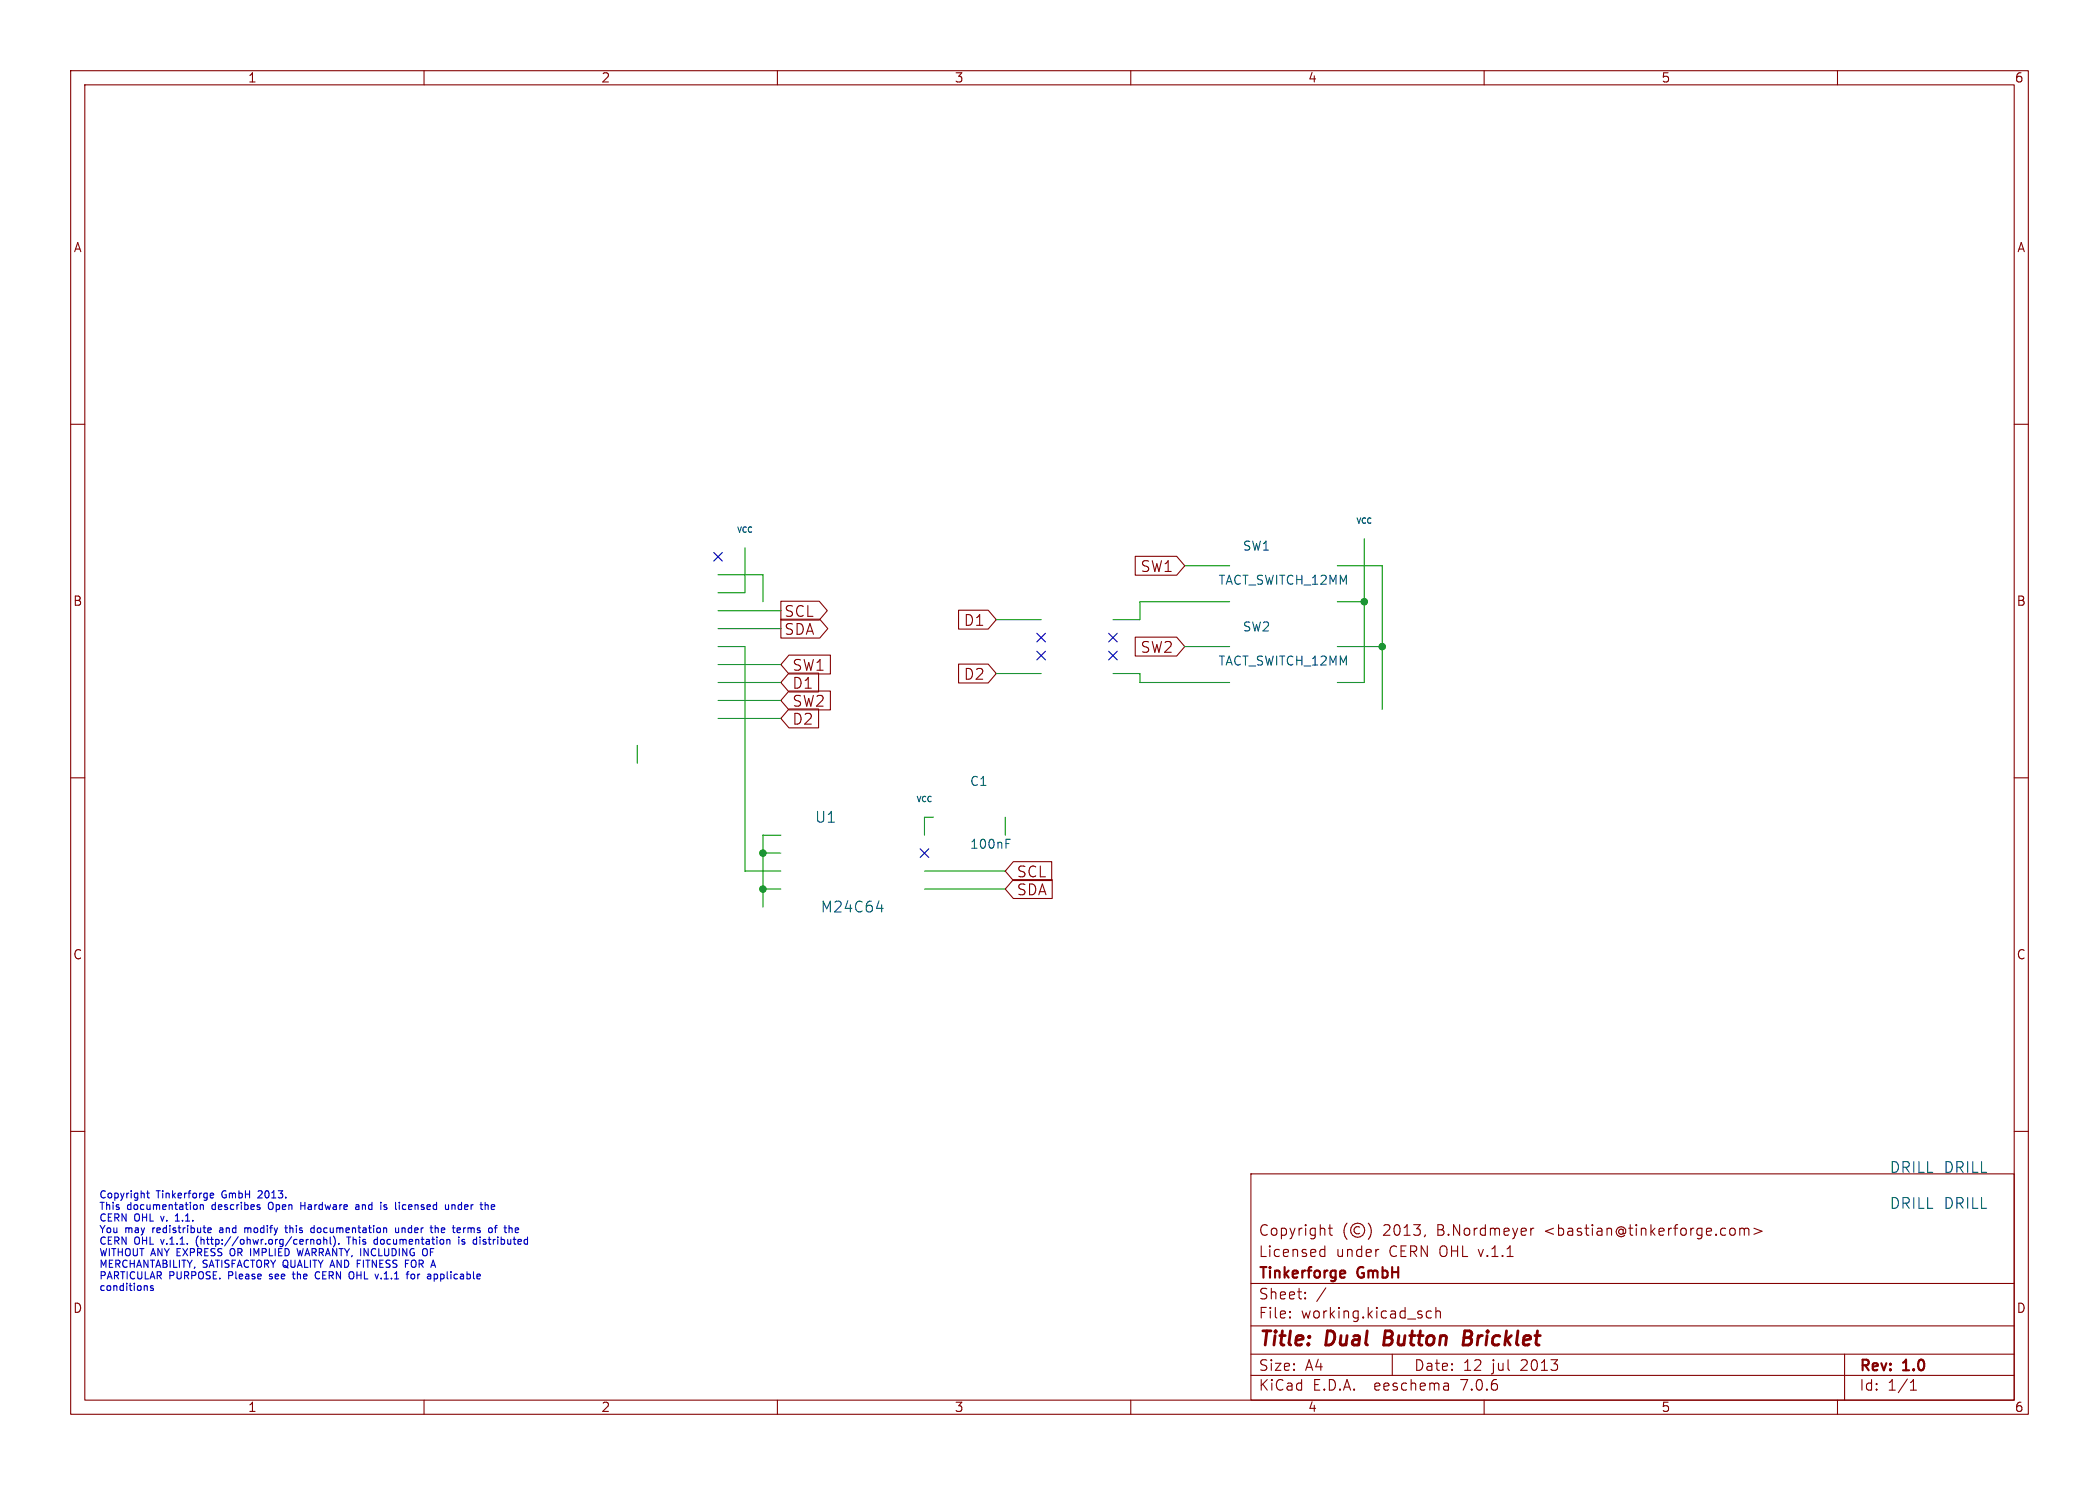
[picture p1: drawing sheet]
<svg xmlns="http://www.w3.org/2000/svg" width="297mm" height="210mm" viewBox="0 0 297 210" stroke-linecap="round" stroke-linejoin="round" font-family="sans-serif">
<g fill="none" stroke="#840000" stroke-width=".15">
<path d="M10 10h277v190h-277zM12 12h273v186h-273zM60 10v2M110 10v2M160 10v2M210 10v2M260 10v2M10 60h2M285 60h2M160.6 78.7h5.9l1.1 1.3-1.1 1.3h-5.9zM110.5 87.6h5.5l1.1 1.3-1.1 1.3h-5.5zM110.5 85h5.4l1.2 1.4-1.2 1.3h-5.4z"/>
<path d="M111.6 97.7h5.9v2.7h-5.9l-1.1-1.3zM111.6 95.2h4.2v2.7h-4.2l-1.1-1.4zM111.6 92.6h5.9v2.7h-5.9l-1.1-1.3zM135.6 86.3h4.2l1.2 1.3-1.2 1.4h-4.2zM135.6 93.9h4.2l1.2 1.4-1.2 1.3h-4.2zM160.6 90.1h5.9l1.1 1.3-1.1 1.4h-5.9zM10 110h2M111.6 100.3h4.2v2.6h-4.2l-1.1-1.3zM285 110h2M143.4 124.4h5.5v2.7h-5.5l-1.2-1.4zM143.4 121.9h5.4v2.6h-5.4l-1.2-1.3zM10 160h2"/>
<path d="M285 160h2M177 166h108v32h-108zM186.9 177.6l.1 .1 .5-.1M186.9 176.8l.1-.1 .5 .1M187.5 176.2v1.5M188 173.7h.5M188.2 173.2v1.3v.1l.3 .1M190.6 173a1.72 1.72 0 0 0 0 2.3M192.4 173.6a.52 .52 0 0 0-.8 .4 .52 .52 0 0 0 .8 .4M193.6 173a1.72 1.72 0 0 1 0 2.3M195 176.7h.1M201.7 174.6l-.2 .3"/>
<path d="M216.6 173.7v1M217 173.7l-.3 .1-.1 .2M245 173.7a.41 .41 0 0 1 .5 .3v.4a.41 .41 0 0 1-.5 .3M246.2 173.8a.37 .37 0 0 1 .6 .1M246.2 173.7v1M246.8 173.9l.2-.2 .4 .1 .1 .9M246.8 173.9v.8M248.2 173.7l1.1 .4-1.1 .5M60 198v2M110 198v2M160 198v2M177 194.5h108"/>
<path d="M177 191.5h108M177 187.5h108M177 181.5h108M182.5 186.3h.1l-.1 .1M182.5 186.3v.1M182.5 185.5v.1M182.5 185.5h.1l-.1 .1M184.7 183.6v.1M184.7 183.6h-.1l.1 .1M184.7 182.8v.1M184.7 182.8h-.1l.1 .1M187.6 182.1l-1.3 2"/>
<path d="M197 191.5v3M202.5 185.5l-.4-.1-.3 .3v.4l.2 .2 .1 .1 .4-.1M203.2 185.5a.37 .37 0 0 1 .6 .1v.8M203.2 184.9v1.5M204.9 195.7l.1 .9M205 196.5l-.2 .1M205 196h-.2M210 198v2M260 198v2M261 191.5v6.5M270.3 196.6h.9M270.3 195.5l.4-.4v1.5"/>
<circle cx="192.1" cy="174" r="1"/>
</g>
<path d="M196 188.2l-.2 2h.7M207.1 189.2h.7M207.8 189.2l.3 .1M207.9 188.2h-.6l-.3 2h.8l.2-.1M208 189.1l-.2 .1" fill="none" stroke="#840000" stroke-width=".4"/>
<path d="M190.1 179.7l.2 .1v.2l-.7 .2M190.3 180.6l-.2 .1" fill="none" stroke="#840000" stroke-width=".3"/>
<g fill="none" stroke="#0000c2" stroke-width=".15">
<path d="M20.7 168.7h.4M20.9 168.4v.9l.2 .1M24.8 172.7h.6M25 171.8l-.2 .2M27.6 170.4h.2l.1 .2v.4h-.3M27.8 175.2v.7M28.3 170.5l.2-.1h.2l.1 .6M28.3 170.4v.6M29.4 174l.5-.1-.1-.2-.2-.1-.2 .2 .1 .5h.3M29.7 168.9l.2-.2h.2l.1 .2v.1l-.5 .1M29.7 169.3l.2 .1h.3M31.1 174v.3"/>
<path d="M32.6 176.7v.7M34.6 173.6v.7M34.9 173.6l-.3 .1M36.6 168.4l-.1 .1M36.7 170.7l.1 .2-.1 .1M36.7 170.4h.1M37.1 168.8l-.6 .6h.6M38 170.2v.7M40.3 173.6h.4M40.4 173.3v.9l.3 .1M41.5 179.8v.9l.2 .2M42 176.6l.3 1 .2-.7 .2 .7"/>
<path d="M42.6 170v1M42.6 170.5h.5M44 174.1l.2 .2h.3M44 175.3v.7M44 175.4l.1-.1h.3v.7M44.5 173.7l-.3-.1-.2 .2M44.5 173.3v1M44.8 179.9a.5 .5 0 0 0-.2 .6 .5 .5 0 0 0 .6 .3M44.9 175.4l.1-.1 .3 .1 .1 .4-.1 .1-.3 .1-.1-.1zM45.8 175.4l.2-.1h.2v.7M45.8 174.9v1.1M46.7 174.9v.9l.2 .2"/>
<path d="M47.2 174.8a1.19 1.19 0 0 1 0 1.5M47.9 175.9v.1M49.3 174.9v1.1M49.9 179.9a.72 .72 0 0 1 0 .9M50.4 170.4h.3l.1 .6M50.5 178.7h.4M50.8 170.6l-.3 .1-.2 .1 .2 .2h.3M53 175.9l.1 .1 .3-.1M53.4 175.3h-.3l-.1 .1M53.4 174.9v1.1M54.3 171h.4M54.7 170.4h-.2l-.2 .1 .1 .2 .3 .1"/>
<path d="M56 173.6v.7h.3l.1-.1M56.4 173.6v.7M56.5 170v.1M56.9 173.6v.7M57 170.4l-.1 .2 .1 .4M57 173.6l-.1 .1M57.4 178.7h.3M60.3 176.6a.72 .72 0 0 1 0 .9M61.6 173.7l.1-.1 .3 .1v.6M61.6 173.3v1M63 170.4l.1 .6h.2h.2M63.5 170.4v.6"/>
<path d="M63.5 175.3l.2 .1v.6M64 170.4v.6M64.3 170.4h-.2l-.1 .1M64.9 174.9v.1M64.9 175.3v.7M65 173.6l.2 .3-.5 .1M65.1 174.3h-.1M65.4 175.9h.3M65.6 173.6v.7M65.6 173.7v.1M65.7 175.3h-.2l-.1 .1v.2l.3 .1M67.9 174.9v.1"/>
<path d="M67.9 175.3v.7M68.8 170.4l.3 .1v.5M69.6 170.4v.6M70 173.6h.3M70 170.6l-.5 .1M70.3 173.3l-.2 .1v.9M72.9 174.3h.4M72.9 173.7l.3-.1 .2 .3-.5 .1M20.7 181.8l.1 .2v.5M21.7 181.9l-.3-.1-.1 .2v.1l.4 .1v.2h-.4M38.1 180.8l.1 .1M38.2 180.2v.3"/>
<path d="M41.4 180.2h.3M58.2 180.2h.3l.2 .2v.3l-.2 .2-.3-.1-.1-.1zM61.4 180.2h.3l.2 .2-.1 .4h-.4"/>
</g>
<g fill="none" stroke="#009600" stroke-width=".15">
<path d="M105.4 77.5v6.3h-3.8M193 76.2v20.3h-3.8M101.6 99.1h8.9M101.6 94h8.9M101.6 91.4h3.8v31.8h5.1M101.6 81.3h6.3v3.8M101.6 96.5h8.9M101.6 88.9h8.9M101.6 86.4h8.9M141 87.6h6.3M141 95.3h6.3M157.5 95.3h3.8v1.2h12.7"/>
<path d="M167.6 80h6.4M167.6 91.4h6.4M174 85.1h-12.7v2.5h-3.8M189.2 80h6.4v20.3M189.2 85.1h3.8M189.2 91.4h6.4M90.2 105.4v2.6M101.6 101.6h8.9M110.5 118.1h-2.6v10.2M132.1 115.6h-1.3v2.5M142.2 115.6v2.5M107.9 120.7h2.6"/>
<path d="M107.9 125.7h2.6M130.8 123.2h11.4M130.8 125.7h11.4"/>
</g>
<path d="M101 78.1l1.2 1.2M102.2 78.1l-1.2 1.2M146.7 89.6l1.2 1.2M146.7 92.1l1.2 1.2M147.9 89.6l-1.2 1.2M147.9 92.1l-1.2 1.2M156.9 89.6l1.2 1.2M156.9 92.1l1.2 1.2M158.1 89.6l-1.2 1.2M158.1 92.1l-1.2 1.2M130.2 120l1.2 1.3M131.4 120l-1.2 1.3" fill="none" stroke="#000084" stroke-width=".15"/>
<path d="M142.4 119.3h.4M142.4 118.7h.6M124 128.5h1M124.8 128v1" fill="none" stroke="#006464" stroke-width=".15"/>
<g fill="#009600" stroke="#009600" stroke-width=".15">
<circle cx="107.9" cy="125.7" r=".46"/>
<circle cx="107.9" cy="120.7" r=".46"/>
<circle cx="195.6" cy="91.4" r=".46"/>
<circle cx="193" cy="85.1" r=".46"/>
</g>
<g font-size="2.8" fill="#840000">
<text x="178" y="190.9">Title:</text>
<text x="187.7" y="190.9">Dual</text>
<text x="196.6" y="190.9">Button</text>
<text x="208.7" y="190.9">Bricklet</text>
</g>
<g font-size="2.1" fill="#840000">
<text x="161.3" y="81.1">SW1</text>
<text x="110.9" y="90">SDA</text>
<text x="110.9" y="87.5">SCL</text>
<text x="136.3" y="88.7">D1</text>
<text x="112" y="95.1">SW1</text>
<text x="161.3" y="92.5">SW2</text>
<text x="112" y="100.2">SW2</text>
<text x="112" y="97.6">D1</text>
<text x="136.3" y="96.3">D2</text>
<text x="112" y="102.7">D2</text>
<text x="143.8" y="124.3">SCL</text>
<text x="143.8" y="126.8">SDA</text>
<text x="178" y="178">Licensed</text>
<text x="178" y="175">Copyright</text>
<text x="189" y="178">under</text>
<text x="195.7" y="175">2013,</text>
<text x="196.6" y="178">CERN OHL v.1.1</text>
<text x="203.5" y="175">B.Nordmeyer</text>
<text x="218.8" y="175">&lt;bastian@tinkerforge.com&gt;</text>
<text x="178" y="184">Sheet:</text>
<text x="178" y="181.2">Tinkerforge</text>
<text x="192.2" y="181.2">GmbH</text>
<text x="178" y="186.7">File:</text>
<text x="184.1" y="186.7">working.kicad_sch</text>
<text x="178" y="196.9">KiCad</text>
<text x="178" y="194.1">Size:</text>
<text x="184.7" y="194.1">A4</text>
<text x="185.7" y="196.9">E.D.A.</text>
<text x="194.6" y="196.9">eeschema</text>
<text x="200" y="194.1">Date:</text>
<text x="207" y="196.9">7.0.6</text>
<text x="207" y="194.1">12</text>
<text x="211.2" y="194.1">jul</text>
<text x="215.3" y="194.1">2013</text>
<text x="263" y="194.3">Rev:</text>
<text x="263" y="196.9">Id:</text>
<text x="267.1" y="196.9">1/1</text>
<text x="269.4" y="194.3">1.0</text>
</g>
<g font-size="2.1" fill="#006464">
<text x="115.2" y="116.6">U1</text>
<text x="116" y="129.3">M24C64</text>
<text x="267.3" y="166.1">DRILL</text>
<text x="274.9" y="166.1">DRILL</text>
<text x="267.3" y="171.2">DRILL</text>
<text x="274.9" y="171.2">DRILL</text>
</g>
<g font-size="1.8" fill="#840000">
<text x="35" y="11.9">1</text>
<text x="85" y="11.9">2</text>
<text x="135" y="11.9">3</text>
<text x="185" y="11.9">4</text>
<text x="235" y="11.9">5</text>
<text x="285" y="11.9">6</text>
<text x="10.3" y="35.9">A</text>
<text x="285.3" y="35.9">A</text>
<text x="10.3" y="85.9">B</text>
<text x="285.3" y="85.9">B</text>
<text x="10.3" y="135.9">C</text>
<text x="285.3" y="135.9">C</text>
<text x="10.3" y="185.9">D</text>
<text x="285.3" y="185.9">D</text>
<text x="35" y="199.9">1</text>
<text x="85" y="199.9">2</text>
<text x="135" y="199.9">3</text>
<text x="185" y="199.9">4</text>
<text x="235" y="199.9">5</text>
<text x="285" y="199.9">6</text>
</g>
<g font-size="1.8" fill="#006464">
<text x="172.3" y="82.9">TACT_SWITCH_12MM</text>
<text x="175.8" y="78.1">SW1</text>
<text x="175.8" y="89.5">SW2</text>
<text x="172.3" y="94.3">TACT_SWITCH_12MM</text>
<text x="137.2" y="111.4">C1</text>
<text x="137.2" y="120.2">100nF</text>
</g>
<g font-size="1.4" fill="#0000c2">
<text x="14" y="169.5">Copyright</text>
<text x="14" y="171.2">This</text>
<text x="14" y="172.8">CERN</text>
<text x="18" y="171.2">documentation</text>
<text x="19" y="172.8">OHL</text>
<text x="22.2" y="169.5">Tinkerforge</text>
<text x="23" y="172.8">v.</text>
<text x="25.3" y="172.8">1.1.</text>
<text x="30.2" y="171.2">describes</text>
<text x="31.6" y="169.5">GmbH</text>
<text x="37" y="169.5">2013.</text>
<text x="38.4" y="171.2">Open</text>
<text x="43.2" y="171.2">Hardware</text>
<text x="51.3" y="171.2">and</text>
<text x="55.1" y="171.2">is</text>
<text x="57.4" y="171.2">licensed</text>
<text x="64.7" y="171.2">under</text>
<text x="70" y="171.2">the</text>
<text x="14" y="174.5">You</text>
<text x="14" y="176.1">CERN</text>
<text x="14" y="177.7">WITHOUT ANY EXPRESS</text>
<text x="14" y="179.4">MERCHANTABILITY,</text>
<text x="17.7" y="174.5">may</text>
<text x="19" y="176.1">OHL</text>
<text x="21.8" y="174.5">redistribute</text>
<text x="23" y="176.1">v.1.1.</text>
<text x="28.2" y="176.1">(http://ohwr.org/cernohl).</text>
<text x="28.7" y="179.4">SATISFACTORY QUALITY AND</text>
<text x="31.5" y="174.5">and</text>
<text x="33" y="177.7">OR IMPLIED</text>
<text x="35.3" y="174.5">modify</text>
<text x="41.4" y="174.5">this</text>
<text x="43.1" y="177.7">WARRANTY, INCLUDING</text>
<text x="45.2" y="174.5">documentation</text>
<text x="49.9" y="176.1">This</text>
<text x="51.2" y="179.4">FITNESS</text>
<text x="53.9" y="176.1">documentation</text>
<text x="57.4" y="174.5">under</text>
<text x="58.3" y="179.4">FOR</text>
<text x="61.3" y="177.7">OF</text>
<text x="62.7" y="174.5">the</text>
<text x="66.1" y="174.5">terms</text>
<text x="66.1" y="176.1">is</text>
<text x="68.4" y="176.1">distributed</text>
<text x="71.4" y="174.5">of</text>
<text x="14" y="181">PARTICULAR</text>
<text x="14" y="182.6">conditions</text>
<text x="23.9" y="181">PURPOSE.</text>
<text x="32.5" y="181">Please</text>
<text x="38.6" y="181">see</text>
<text x="42.2" y="181">the</text>
<text x="45.6" y="181">CERN</text>
<text x="50.6" y="181">OHL</text>
<text x="54.6" y="181">v.1.1</text>
<text x="59.3" y="181">for</text>
<text x="62.5" y="181">applicable</text>
</g>
<g font-size="1.1" fill="#006464">
<text x="104.2" y="75.5">VCC</text>
<text x="191.8" y="74.3">VCC</text>
<text x="129.6" y="113.6">VCC</text>
</g>
</svg>
